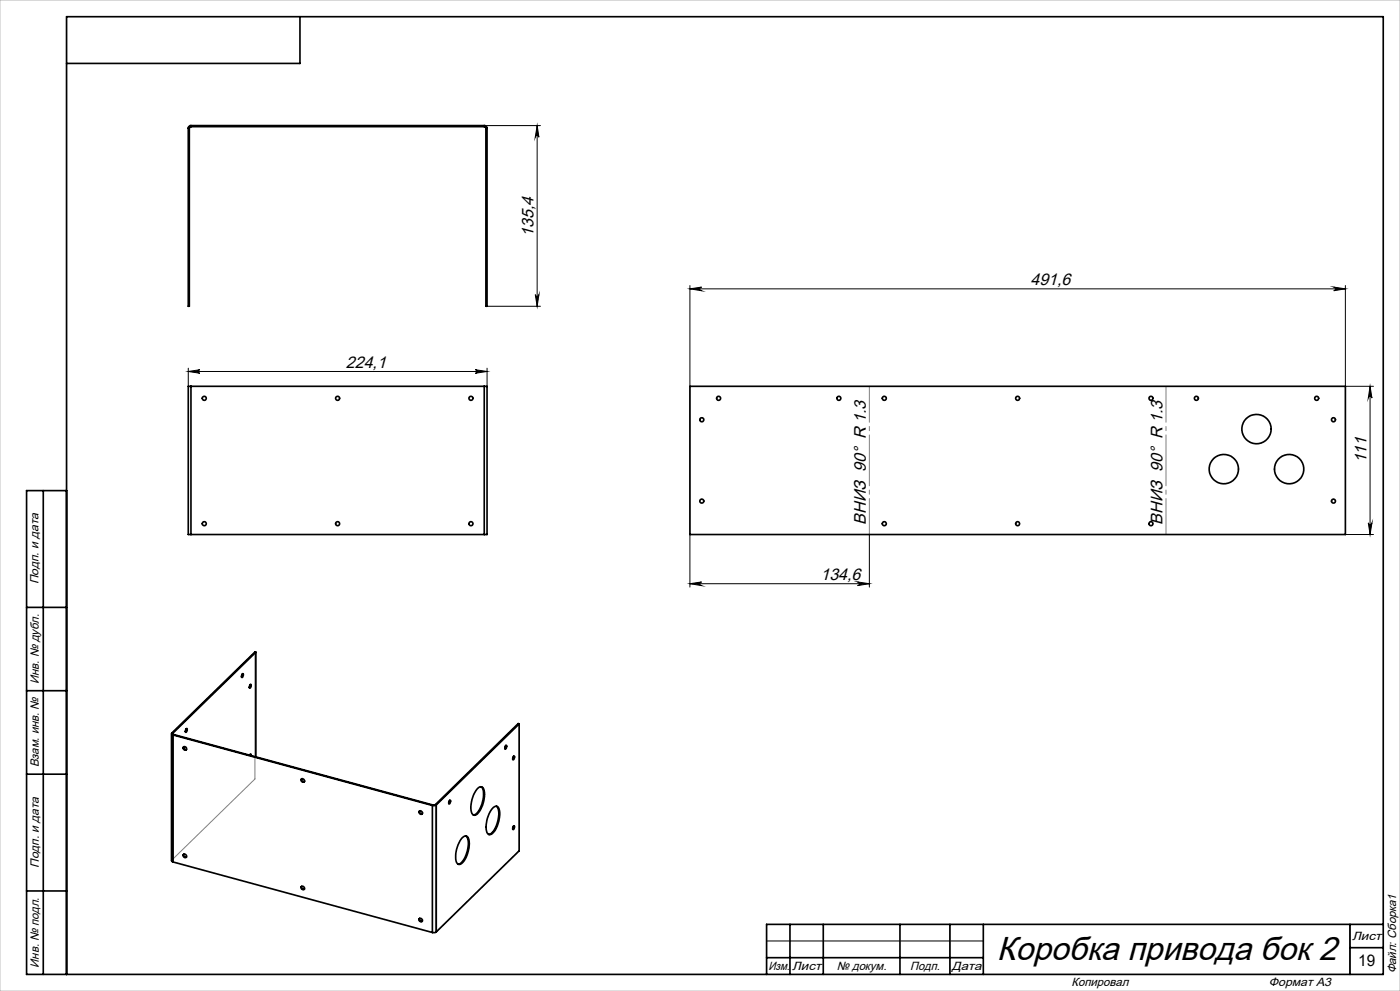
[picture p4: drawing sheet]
<svg xmlns="http://www.w3.org/2000/svg" width="420mm" height="297mm" viewBox="0 0 420 297" stroke-linecap="round" stroke-linejoin="round" font-family="sans-serif">
<g fill="none" stroke="#000" stroke-width=".3">
<path d="M145.3 37.6h16.8M161.1 37.6l.6 3.5a.55 .55 0 0 0-.6-.5 .55 .55 0 0 0-.5 .5zM161.1 37.6v54.2M146.1 91.8h16M160.6 88.3a.55 .55 0 0 0 .5 .5 .55 .55 0 0 0 .6-.5l-.6 3.5zM207 86.6l3.5-.6a.55 .55 0 0 0-.6 .6 .55 .55 0 0 0 .6 .5zM207 85.6v30.2M207 86.6h196.6M400.1 86l3.5 .6-3.5 .5a.55 .55 0 0 0 .5-.5 .55 .55 0 0 0-.5-.6zM403.6 85.6v30.2h8.4M56.5 111.3l3.5-.5a.53 .53 0 0 0-.6 .5 .53 .53 0 0 0 .6 .6zM56.5 110.3v5.5"/>
<path d="M56.5 111.3h89.6M142.6 110.8l3.5 .5-3.5 .6a.53 .53 0 0 0 .5-.6 .53 .53 0 0 0-.5-.5zM146.1 110.3v5.5M411 115.8l.6 3.5a.55 .55 0 0 0-.6-.5 .55 .55 0 0 0-.5 .5zM411 115.8v44.4M410.5 156.7a.55 .55 0 0 0 .5 .5 .55 .55 0 0 0 .6-.5l-.6 3.5zM207 174.9l3.5-.5a.55 .55 0 0 0-.6 .6 .55 .55 0 0 0 .6 .5zM207 160.2v15.8M207 174.9h53.8M257.3 174.4l3.5 .5-3.5 .6a.55 .55 0 0 0 .5-.5 .55 .55 0 0 0-.5-.6zM260.8 160.2v15.8M403.6 160.2h8.4"/>
<path d="M405 277v15M230 282h65"/>
</g>
<g fill="none" stroke="#000" stroke-width=".5">
<path d="M90 5v14h-70M56.5 38.4v53.4h.3v-53.4M56.5 38.4h.3M57.3 37.6l-.5 .2-.3 .6M57.3 38l-.5 .4M57.3 37.6v.4M57.3 37.6h88M57.3 38h88M145.3 38l.5 .4M145.3 37.6a.84 .84 0 0 1 .8 .8M145.3 37.6v.4M145.8 38.4v53.4h.3v-53.4"/>
<path d="M145.8 38.4h.3M57.3 115.8h-.8v44.4h.8M57.3 115.8h88M57.3 115.8v44.4M145.3 115.8h.8v44.4h-.8M145.3 115.8v44.4M207 115.8h196.6v44.4h-196.6zM13 147v145M20 147h-12v145h407v-287h-395v287M57.3 160.2h88M8 182h12M76.8 195.5l-24.9 24.2"/>
<path d="M76.8 195.5v31.3M76.8 195.5l-.3-.1-24.9 24.3M8 207h12M51.5 219.9v38.1l.4 .3M51.6 219.7v.4l.3 .2M51.6 219.7h.3M51.9 219.7l.2 .4M51.9 219.7v.3M55.9 218.4l.1-.1a.7 .7 0 0 1-.3 1.2l-.1-.5zM55.9 218.4l-.3 .9M72.7 202l-.2 .9M72.7 202l.1-.1a.74 .74 0 0 1-.3 1.1v-.5z"/>
<path d="M75.1 205.2l.1-.1a.7 .7 0 0 1-.3 1.1l-.1-.5zM75.1 205.2l-.3 .9M155.8 217l-24.9 24.2M155.8 217v38l-24.9 24.3M155.8 217l-.3-.2-24.9 24.4M8 232h12M51.9 220.3v38M51.9 220.3l77.8 21.1M52.1 220.1l-.2 .2M52.1 220.1l77.8 21.2M55.1 223.8a.67 .67 0 0 0 .9 .8M74.9 226.3l.4-.3 .1 .4"/>
<path d="M75.1 226.1v.3M90.5 233.4a.55 .55 0 0 1 .8 .3 .55 .55 0 0 1-.5 .7l-.5-.4zM90.5 233.4l.1 .6 .7 .2M134.9 239.9l-.3 .9M134.9 239.9a.59 .59 0 0 1 .2 .5 .59 .59 0 0 1-.4 .5l-.1-.5zM143.2 236.4a1.07 1.07 0 0 1 1.3-.6 1.07 1.07 0 0 1 .7 1.2 7.7 7.7 0 0 1-2.6 7.3 1.21 1.21 0 0 1-1.3-1.4 9.3 9.3 0 0 1 1.9-6.5zM144.3 235.8a5.2 5.2 0 0 1 .3 5.2 4.3 4.3 0 0 1-2.6 3.3M151.7 223.4l-.3 1M151.7 223.4a.57 .57 0 0 1 .4 .6 .57 .57 0 0 1-.5 .5l-.2-.3zM154.1 226.7l-.3 .9M154.1 226.6a.62 .62 0 0 1 .2 .6 .62 .62 0 0 1-.4 .5l-.1-.5zM51.9 258.3l77.8 21.2"/>
<path d="M55.1 256a.55 .55 0 0 1 .8 .3 .55 .55 0 0 1-.4 .7l-.5-.4zM55.1 256a.67 .67 0 0 0 .9 .9M125.8 243.1a.55 .55 0 0 1 .9 .2 .55 .55 0 0 1-.5 .7l-.5-.4zM125.9 243a.67 .67 0 0 0 .8 .9M129.7 241.4v38.1M129.9 241.3l-.2 .1M130.6 241.2l-.7 .1M130.6 241.2h.3M130.9 241.2l-1.2 .2M130.9 241.2v38.1M138.6 251.1a1.09 1.09 0 0 1 1.3-.5 1.09 1.09 0 0 1 .8 1.1 8.6 8.6 0 0 1-2.4 7.2 1.08 1.08 0 0 1-1.2-.1 1.08 1.08 0 0 1-.4-1.1 9.3 9.3 0 0 1 1.9-6.6zM139.7 250.5a3.8 3.8 0 0 1 .6 3.8 5.8 5.8 0 0 1-2.7 4.7h-.2"/>
<path d="M148 242a1.09 1.09 0 0 1 1.3-.3 1.09 1.09 0 0 1 .6 1.3 8.4 8.4 0 0 1-2.6 7 1.03 1.03 0 0 1-1.4-1 8.8 8.8 0 0 1 2.1-7zM148.9 241.6a5.1 5.1 0 0 1 .2 5.2 4.1 4.1 0 0 1-2.5 3.3M154.1 247.6l-.3 .9M154.1 247.5a.59 .59 0 0 1 .2 .6 .59 .59 0 0 1-.4 .5l-.1-.5zM8 267h12M90.5 265.6a.55 .55 0 0 1 .8 .3 .55 .55 0 0 1-.5 .7l-.5-.4zM90.5 265.6l.1 .6 .7 .2M125.8 275.3a.55 .55 0 0 1 .9 .2 .55 .55 0 0 1-.5 .8l-.5-.5zM125.9 275.2a.67 .67 0 0 0 .8 .9M130.9 279.3l-1.2 .2M237 277v15M247 277v15"/>
<path d="M270 277v15M285 277v15M295 277v15M405 277v15M415 277h-185v15M230 287h65M405 284h10"/>
<circle cx="61.3" cy="119.4" r=".6"/>
<circle cx="101.3" cy="119.4" r=".6"/>
<circle cx="141.3" cy="119.4" r=".6"/>
<circle cx="215.6" cy="119.4" r=".6"/>
<circle cx="251.7" cy="119.4" r=".6"/>
<circle cx="265.3" cy="119.4" r=".6"/>
<circle cx="305.3" cy="119.4" r=".6"/>
<circle cx="345.3" cy="119.4" r=".6"/>
<circle cx="358.9" cy="119.4" r=".6"/>
<circle cx="395" cy="119.4" r=".6"/>
<circle cx="210.5" cy="125.8" r=".6"/>
<circle cx="377" cy="128.6" r="4.4"/>
<circle cx="400" cy="125.8" r=".6"/>
<circle cx="61.3" cy="156.9" r=".6"/>
<circle cx="101.3" cy="156.9" r=".6"/>
<circle cx="141.3" cy="156.9" r=".6"/>
<circle cx="210.5" cy="150.2" r=".6"/>
<circle cx="265.3" cy="156.9" r=".6"/>
<circle cx="305.3" cy="156.9" r=".6"/>
<circle cx="345.3" cy="156.9" r=".6"/>
<circle cx="367.2" cy="140.6" r="4.4"/>
<circle cx="386.7" cy="140.6" r="4.4"/>
<circle cx="400.1" cy="150.2" r=".6"/>
<circle cx="55.4" cy="224.3" r=".54"/>
</g>
<path d="M260.8 115.8v44.4M349.8 160.2v-44.4" fill="none" stroke="#808080" stroke-width=".3" stroke-dasharray="15.2 1.3 1.3 1.3" stroke-dashoffset="4.5"/>
<path d="M0 0h420v297h-420z" fill="none" stroke="#c0c0c0" stroke-width=".3"/>
<path d="M51.3 219.9l25.2-24.5v38.1l-25.2 24.5zM130.6 241.5l25.2-24.5v38l-25.2 24.5z" fill="none" stroke="#808080" stroke-width=".3"/>
<g fill="#000">
<path d="M161.1 37.6l.6 3.5a.55 .55 0 0 0-.6-.5 .55 .55 0 0 0-.5 .5zM160.6 88.3a.55 .55 0 0 0 .5 .5 .55 .55 0 0 0 .6-.5l-.6 3.5z"/>
<path d="M400.1 86l3.5 .6-3.5 .5a.55 .55 0 0 0 .5-.5 .55 .55 0 0 0-.5-.6zM207 86.6l3.5-.6a.55 .55 0 0 0-.6 .6 .55 .55 0 0 0 .6 .5z"/>
<path d="M56.5 111.3l3.5-.5a.53 .53 0 0 0-.6 .5 .53 .53 0 0 0 .6 .6zM142.6 110.8l3.5 .5-3.5 .6a.53 .53 0 0 0 .5-.6 .53 .53 0 0 0-.5-.5z"/>
<path d="M411 115.8l.6 3.5a.55 .55 0 0 0-.6-.5 .55 .55 0 0 0-.5 .5zM410.5 156.7a.55 .55 0 0 0 .5 .5 .55 .55 0 0 0 .6-.5l-.6 3.5z"/>
<path d="M207 174.9l3.5-.5a.55 .55 0 0 0-.6 .6 .55 .55 0 0 0 .6 .5zM257.3 174.4l3.5 .5-3.5 .6a.55 .55 0 0 0 .5-.5 .55 .55 0 0 0-.5-.6z"/>
</g>
<text font-size="10" x="299" y="287.6">Коробка привода бок 2</text>
<g font-size="5">
<text x="160.1" y="71" transform="rotate(-90 160.1 71)">135,4</text>
<text x="309.1" y="85.5">491,6</text>
<text x="103.8" y="110.2">224,1</text>
<text x="410" y="138.9" transform="rotate(-90 410 138.9)">111</text>
<text x="259.7" y="157.2" transform="rotate(-90 259.7 157.2)">ВНИЗ 90° R 1.3</text>
<text x="348.7" y="157.2" transform="rotate(-90 348.7 157.2)">ВНИЗ 90° R 1.3</text>
<text x="246.1" y="173.9">134,6</text>
</g>
<text font-size="4.8" x="407.4" y="289.5">19</text>
<g font-size="3.6">
<text x="11.6" y="175.1" transform="rotate(-90 11.6 175.1)">Подп. и дата</text>
<text x="11.6" y="205" transform="rotate(-90 11.6 205)">Инв. № дубл.</text>
<text x="11.6" y="230" transform="rotate(-90 11.6 230)">Взам. инв. №</text>
<text x="11.6" y="260.1" transform="rotate(-90 11.6 260.1)">Подп. и дата</text>
<text x="405.6" y="281.6">Лист</text>
<text x="11.6" y="290" transform="rotate(-90 11.6 290)">Инв. № подл.</text>
<text x="230.5" y="290.6">Изм.</text>
<text x="237.7" y="290.6">Лист</text>
<text x="251" y="290.6">№ докум.</text>
<text x="273" y="290.6">Подп.</text>
<text x="285.5" y="290.6">Дата</text>
<text x="418.8" y="291.7" transform="rotate(-90 418.8 291.7)">Файл: Сборка1</text>
<text x="321.5" y="295.6">Копировал</text>
<text x="380.7" y="295.6">Формат А3</text>
</g>
</svg>
